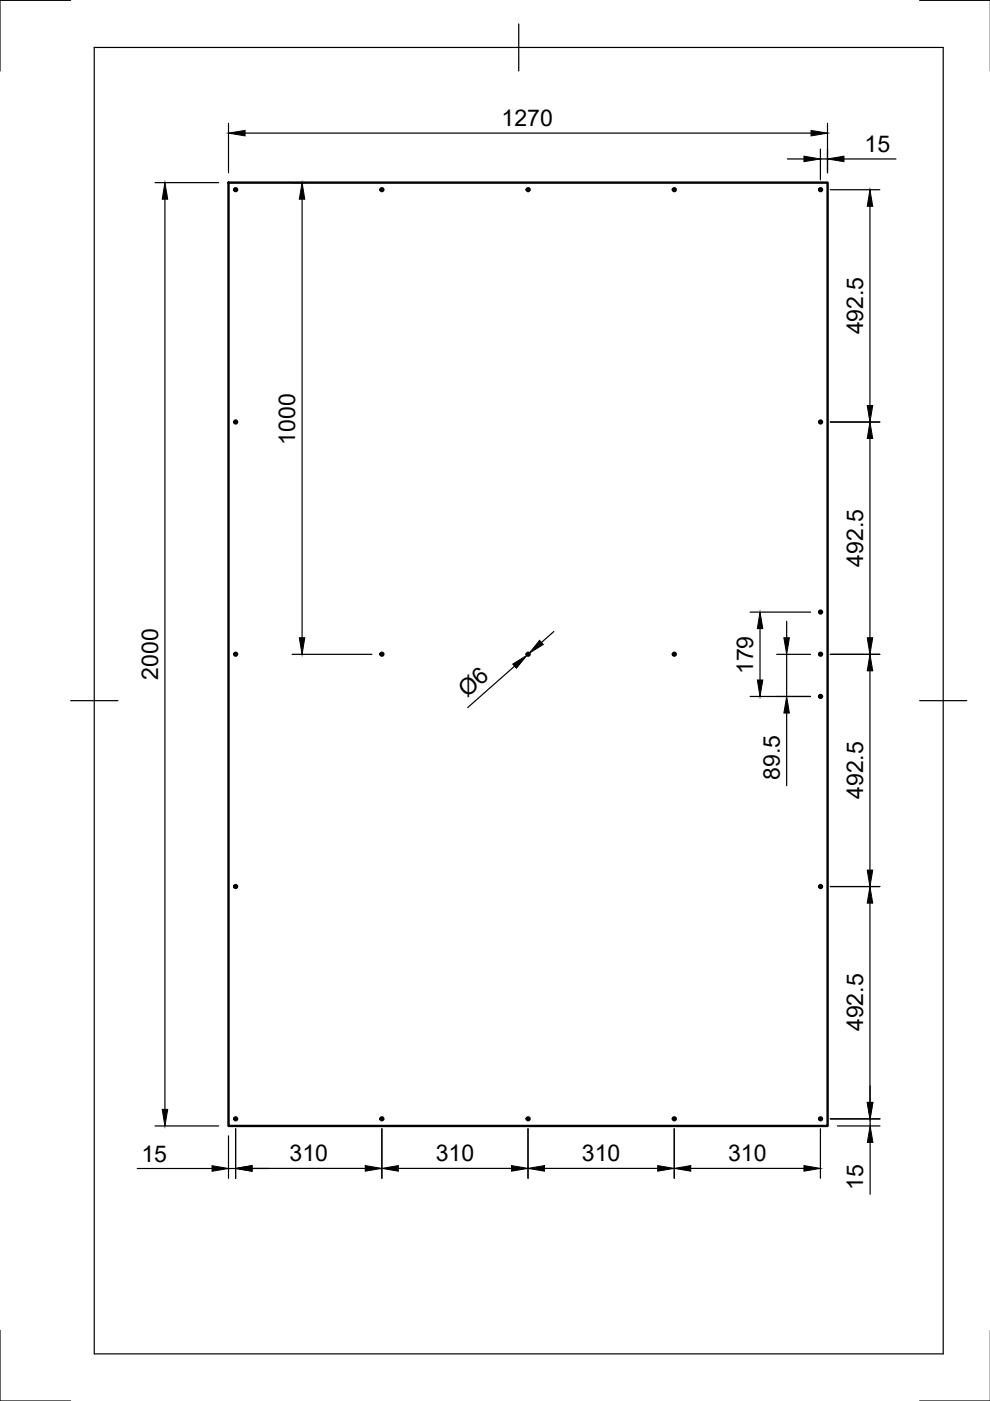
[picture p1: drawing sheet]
<svg xmlns="http://www.w3.org/2000/svg" width="210mm" height="297mm" viewBox="0 0 210 297" stroke-linecap="round" stroke-linejoin="round" font-family="sans-serif">
<!-- layer: Visible -->
<g fill="none" stroke="#000" stroke-width=".51">
<path d="M48.5 38.7h127v200h-127z"/>
<circle cx="50" cy="40.2" r=".31"/>
<circle cx="81" cy="40.2" r=".31"/>
<circle cx="112" cy="40.2" r=".31"/>
<circle cx="143" cy="40.2" r=".31"/>
<circle cx="174" cy="40.2" r=".31"/>
<circle cx="50" cy="89.5" r=".31"/>
<circle cx="174" cy="89.5" r=".31"/>
<circle cx="50" cy="138.7" r=".31"/>
<circle cx="81" cy="138.7" r=".31"/>
<circle cx="112" cy="138.7" r=".31"/>
<circle cx="143" cy="138.7" r=".31"/>
<circle cx="174" cy="138.7" r=".31"/>
<circle cx="174" cy="129.8" r=".31"/>
<circle cx="174" cy="147.7" r=".31"/>
<circle cx="50" cy="188" r=".31"/>
<circle cx="174" cy="188" r=".31"/>
<circle cx="50" cy="237.2" r=".31"/>
<circle cx="81" cy="237.2" r=".31"/>
<circle cx="112" cy="237.2" r=".31"/>
<circle cx="143" cy="237.2" r=".31"/>
<circle cx="174" cy="237.2" r=".31"/>
</g>
<!-- layer: Border -->
<path d="M15 .1h-15v15M20 10.1h180v276.9h-180zM110 5.1v10M195 .1h15M15 148.6h10M195 148.6h10M0 282.1v14.9h15M195 297h15" fill="none" stroke="#000" stroke-width=".25"/>
<!-- layer: Dimensions -->
<g fill="none" stroke="#000" stroke-width=".25">
<path d="M32.9 38.7h13.5M48.5 26.1v10.5M52 28.2h120M61.9 38.7h2.8M166.9 33.7h3.6M173.9 31.6v6.5M173.9 33.7h1.6M175.5 26.1v10.5M178.9 33.7h11.1M35 42.2v193M64.1 42.2v93M176 40.2h10.5"/>
<path d="M184.4 43.7v42.3M176 89.5h10.5M184.4 93v42.2M61.9 138.7h16.9M112.2 138.5l-.5 .4M117.4 133.9l-2.6 2.3M159 129.8h12.9M161.1 133.3v10.9M164.7 138.7h7.2M166.8 131.7v3.5M166.8 138.7v9M176 138.7h10.5"/>
<path d="M109.1 141.2l-9.9 8.8M159 147.7h12.9M166.8 151.2v15.4M184.4 142.2v42.3M176 188h10.5M184.4 191.5v42.2M32.9 238.7h13.5M50 239.3v10.5M81 239.3v10.5M112 239.3v10.5M143 239.3v10.5M173.9 239.3v10.5"/>
<path d="M176 237.2h10.6M177.5 238.7h9.1M184.5 230.2v3.5M184.5 237.2v1.5M29.1 247.7h15.9M48.5 240.8v9M48.5 247.7h1.5M53.4 247.7h3.6M53.4 247.7h24M84.5 247.7h24M115.4 247.7h24M146.5 247.7h24"/>
<path d="M184.5 242.2v11"/>
</g>
<g fill="#000" stroke="#000" stroke-width=".21">
<path d="M48.5 28.2l3.5-.5v1.1zM170.5 33.1l3.4 .6-3.4 .6zM172 27.7l3.5 .5-3.5 .6zM175.5 33.7l3.4-.6v1.2zM35 38.7l.6 3.5h-1.2zM64.1 38.7l.5 3.5h-1.1zM184.4 40.2l.6 3.5h-1.1zM184.4 89.5l.6 3.5h-1.1zM183.9 86h1.1l-.6 3.5zM63.5 135.2h1.1l-.5 3.5zM114.4 135.8l.8 .8-3 1.9zM161.1 129.8l.6 3.5h-1.1z"/>
<path d="M166.2 135.2h1.2l-.6 3.5zM183.9 135.2h1.1l-.6 3.5zM108.7 140.8l3-1.9-2.2 2.8zM160.6 144.2h1.1l-.6 3.5zM166.8 147.7l.6 3.5h-1.2zM184.4 138.7l.6 3.5h-1.1zM184.4 188l.6 3.5h-1.1zM183.9 184.5h1.1l-.6 3.5zM34.4 235.2h1.2l-.6 3.5zM183.9 233.7h1.1l-.6 3.5zM183.9 233.7h1.2l-.6 3.5zM45 247.1l3.5 .6-3.5 .6z"/>
<path d="M50 247.7l3.4-.6v1.2zM77.4 247.1l3.6 .6-3.6 .6zM81 247.7l3.5-.6v1.2zM108.5 247.1l3.5 .6-3.5 .6zM112 247.7l3.4-.6v1.2zM139.4 247.1l3.6 .6-3.6 .6zM143 247.7l3.5-.6v1.2zM170.5 247.1l3.4 .6-3.4 .6zM184.5 238.7l.6 3.5h-1.2z"/>
</g>
<g font-size="4.9">
<text x="106.4" y="26.8">1270</text>
<text x="183.3" y="32.2">15</text>
<text x="183" y="70.9" transform="rotate(-90 183 70.9)">492.5</text>
<text x="62.6" y="94.3" transform="rotate(-90 62.6 94.3)">1000</text>
<text x="183" y="120.1" transform="rotate(-90 183 120.1)">492.5</text>
<text x="159.7" y="143" transform="rotate(-90 159.7 143)">179</text>
<text x="33.5" y="144.1" transform="rotate(-90 33.5 144.1)">2000</text>
<text x="99.1" y="148.1" transform="rotate(-41 99.1 148.1)">Ø6</text>
<text x="165.3" y="165.4" transform="rotate(-90 165.3 165.4)">89.5</text>
<text x="183" y="169.4" transform="rotate(-90 183 169.4)">492.5</text>
<text x="183" y="218.6" transform="rotate(-90 183 218.6)">492.5</text>
<text x="30" y="246.3">15</text>
<text x="61.4" y="246.3">310</text>
<text x="92.4" y="246.3">310</text>
<text x="123.4" y="246.3">310</text>
<text x="154.4" y="246.3">310</text>
<text x="183" y="252.4" transform="rotate(-90 183 252.4)">15</text>
</g>
</svg>
